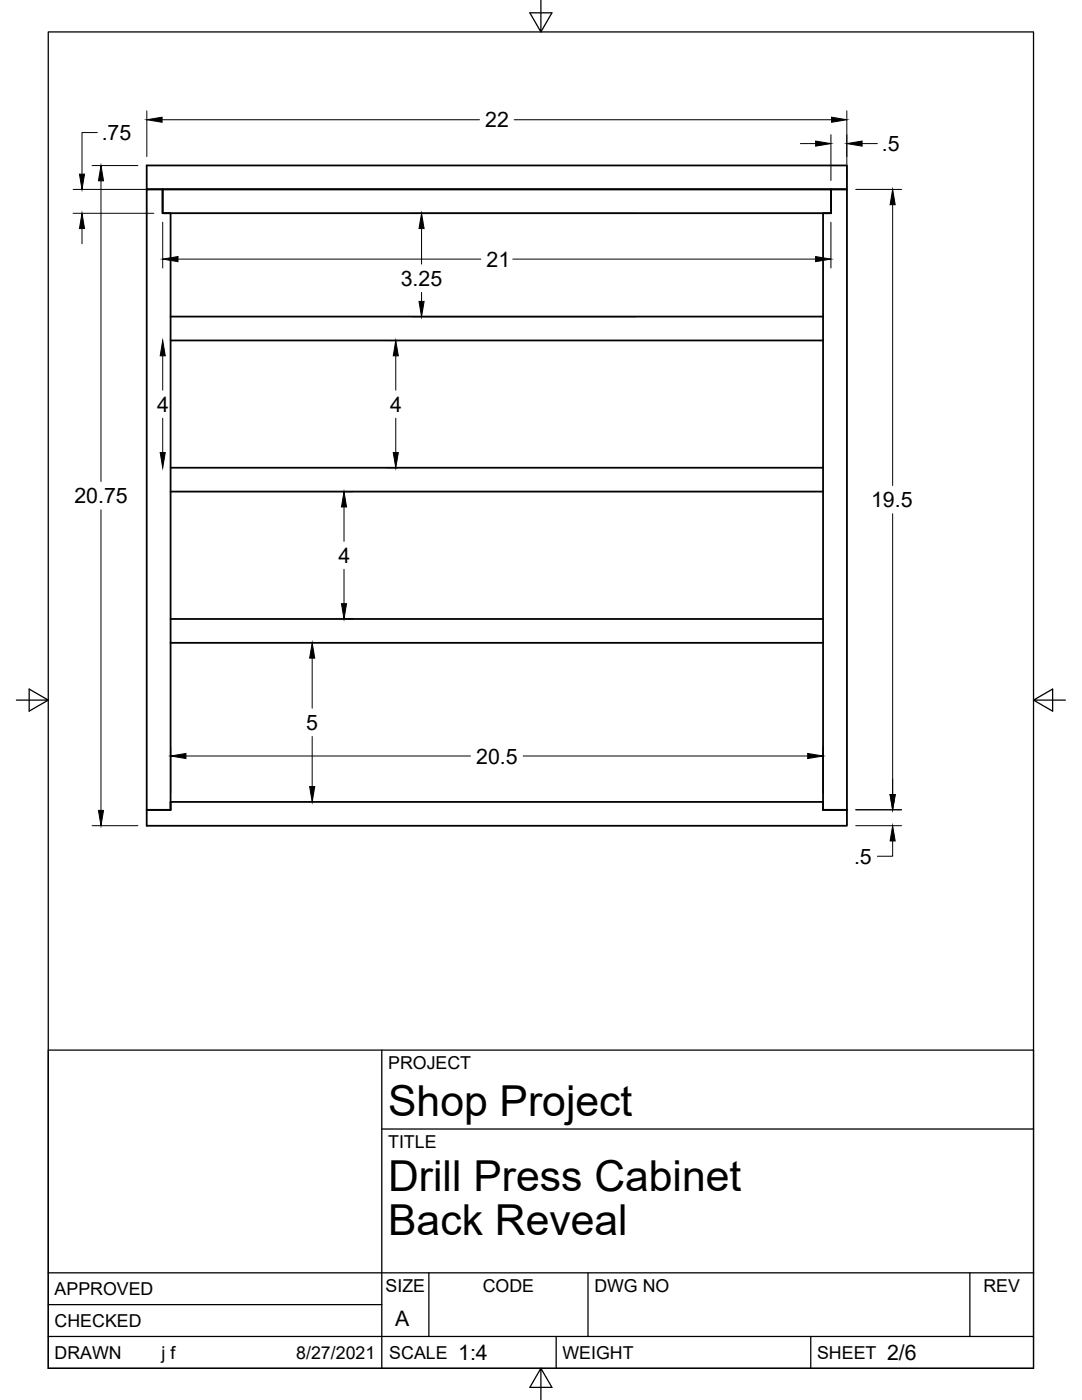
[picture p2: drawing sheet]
<svg xmlns="http://www.w3.org/2000/svg" width="216mm" height="279mm" viewBox="0 0 216 279" stroke-linecap="round" stroke-linejoin="round" font-family="sans-serif">
<!-- layer: Visible -->
<path d="M29.3 37.8h3.1v4.7h1.6v119.1h-4.7zM29.3 33h139.7v4.8h-139.7zM32.4 37.8h133.4v4.7h-133.4zM165.8 37.8h3.2v123.8h-4.8v-119.1h1.6zM34 63.2h130.2M34 67.9h130.2M34 98.1h130.2M34 93.3h130.2M34 123.5h130.2M34 128.3h130.2M34 161.6h-4.7v3.2h139.7v-3.2h-4.8M34 161.6v-1.6h130.2v1.6" fill="none" stroke="#000" stroke-width=".36"/>
<!-- layer: Border -->
<path d="M9.6 6.4h196.6v266.7h-196.6zM107.9 0v6.4l-2.2-3.8h4.4l-2.2 3.8M3.3 139.7h6.3l-3.8-2.2v4.4l3.8-2.2M206.2 139.7l3.8 2.2v-4.4l-3.8 2.2h6.4M107.9 273.1l2.2 3.8h-4.4l2.2-3.8v6.3" fill="none" stroke="#000" stroke-width=".25"/>
<!-- layer: Titleblock -->
<path d="M9.6 209.6h196.6v63.5h-196.6zM76.2 209.6v63.5M76.2 225.3h130M9.6 254h196.6M85.6 254v12.7M117.3 254v12.7M193.5 254v12.7M9.6 266.7h196.6M9.6 260.4h66.6M111 266.7v6.4M161.8 266.7v6.4" fill="none" stroke="#000" stroke-width=".25"/>
<!-- layer: Dimensions -->
<g fill="none" stroke="#000" stroke-width=".2">
<path d="M14.6 37.8h16.1M18.4 33h9.1M19.4 26.5h-3v8.3M20.2 36.1v60M29.3 22.1v9.2M32.3 23.9h63.4M102.6 23.9h63.3M159.7 28.7h3.1M165.8 26.9v9.1M169 22.1v13.9M170.8 37.8h9.1M172 28.7h3.1"/>
<path d="M14.6 42.6h16.1M16.4 45.6v3.1M32.5 44.3v9.2M35.5 51.7h60.4M82.3 42.6h44.6M84.1 45.6v7.1M84.1 58.4v1.8M102.3 51.7h60.5M165.8 44.3v9.2M178.1 40.9v56M32.5 71v6.9M77.2 68h2.1"/>
<path d="M79 71v6.9M82.3 63.2h44.6M32.5 83.5v6.8M68.8 98.1h1.6M77.2 93.4h2.1M79 83.5v6.8M20.2 101.7v60M68.6 101.2v6.8M68.6 113.6v6.9M178.1 102.5v56.1M62.3 131.3v10M68.8 123.5h1.6"/>
<path d="M34.1 149.1v9.1M37.1 150.9h56.8M62.3 147v10M104.4 150.9h56.8M164.2 149.1v9.1M18.4 164.8h9.1M170.8 164.8h9.1M170.8 161.6h9.1M178.1 167.8v3.1h-3"/>
</g>
<g fill="#000" stroke="#000" stroke-width=".2">
<path d="M15.9 34.8h1l-.5 3zM20.2 33l.5 3.1h-1.1zM29.3 23.9l3-.5v1zM162.8 28.2l3 .5-3 .5zM165.9 23.4l3.1 .5-3.1 .5zM169 28.7l3-.5v1zM16.4 42.6l.5 3h-1zM32.5 51.7l3-.5v1zM84.1 42.6l.5 3h-1zM162.8 51.2l3 .5-3 .5zM178.1 37.8l.5 3.1h-1zM32.5 68l.5 3h-1z"/>
<path d="M79 68l.5 3h-1zM83.6 60.2h1l-.5 3zM32 90.3h1l-.5 3.1zM78.5 90.3h1l-.5 3.1zM68.6 98.1l.6 3.1h-1.1zM62.3 128.3l.5 3h-1zM68.1 120.5h1.1l-.6 3zM34.1 150.9l3-.5v1zM61.8 157h1l-.5 3zM161.2 150.4l3 .5-3 .5zM177.6 158.6h1l-.5 3zM19.6 161.7h1.1l-.5 3.1z"/>
<path d="M178.1 164.8l.5 3h-1z"/>
</g>
<g font-size="8.5">
<text x="77.4" y="222.8">Shop Project</text>
<text x="77.4" y="237.8">Drill Press Cabinet</text>
<text x="77.4" y="246.4">Back Reveal</text>
</g>
<g font-size="4.3">
<text x="20.3" y="27.9">.75</text>
<text x="96.8" y="25.4">22</text>
<text x="176" y="30.2">.5</text>
<text x="97.1" y="53.2">21</text>
<text x="80" y="57">3.25</text>
<text x="31.3" y="82.2">4</text>
<text x="77.9" y="82.2">4</text>
<text x="14.8" y="100.4">20.75</text>
<text x="173.8" y="101.2">19.5</text>
<text x="67.5" y="112.4">4</text>
<text x="61.1" y="145.6">5</text>
<text x="95" y="152.4">20.5</text>
<text x="170.4" y="172.4">.5</text>
<text x="78.9" y="264.5">A</text>
<text x="91.4" y="271.4">1:4</text>
<text x="177" y="271.4">2/6</text>
</g>
<g font-size="3.5">
<text x="77.4" y="213.4">PROJECT</text>
<text x="77.4" y="229.1">TITLE</text>
<text x="76.9" y="257.8">SIZE</text>
<text x="96.3" y="257.8">CODE</text>
<text x="118.6" y="257.8">DWG NO</text>
<text x="196.2" y="257.8">REV</text>
<text x="10.9" y="258.5">APPROVED</text>
<text x="10.9" y="264.8">CHECKED</text>
<text x="10.9" y="271.2">DRAWN</text>
<text x="32.2" y="271.2">j f</text>
<text x="59.1" y="271.2">8/27/2021</text>
<text x="77.7" y="271.2">SCALE</text>
<text x="112.2" y="271.2">WEIGHT</text>
<text x="163" y="271.2">SHEET</text>
</g>
</svg>
